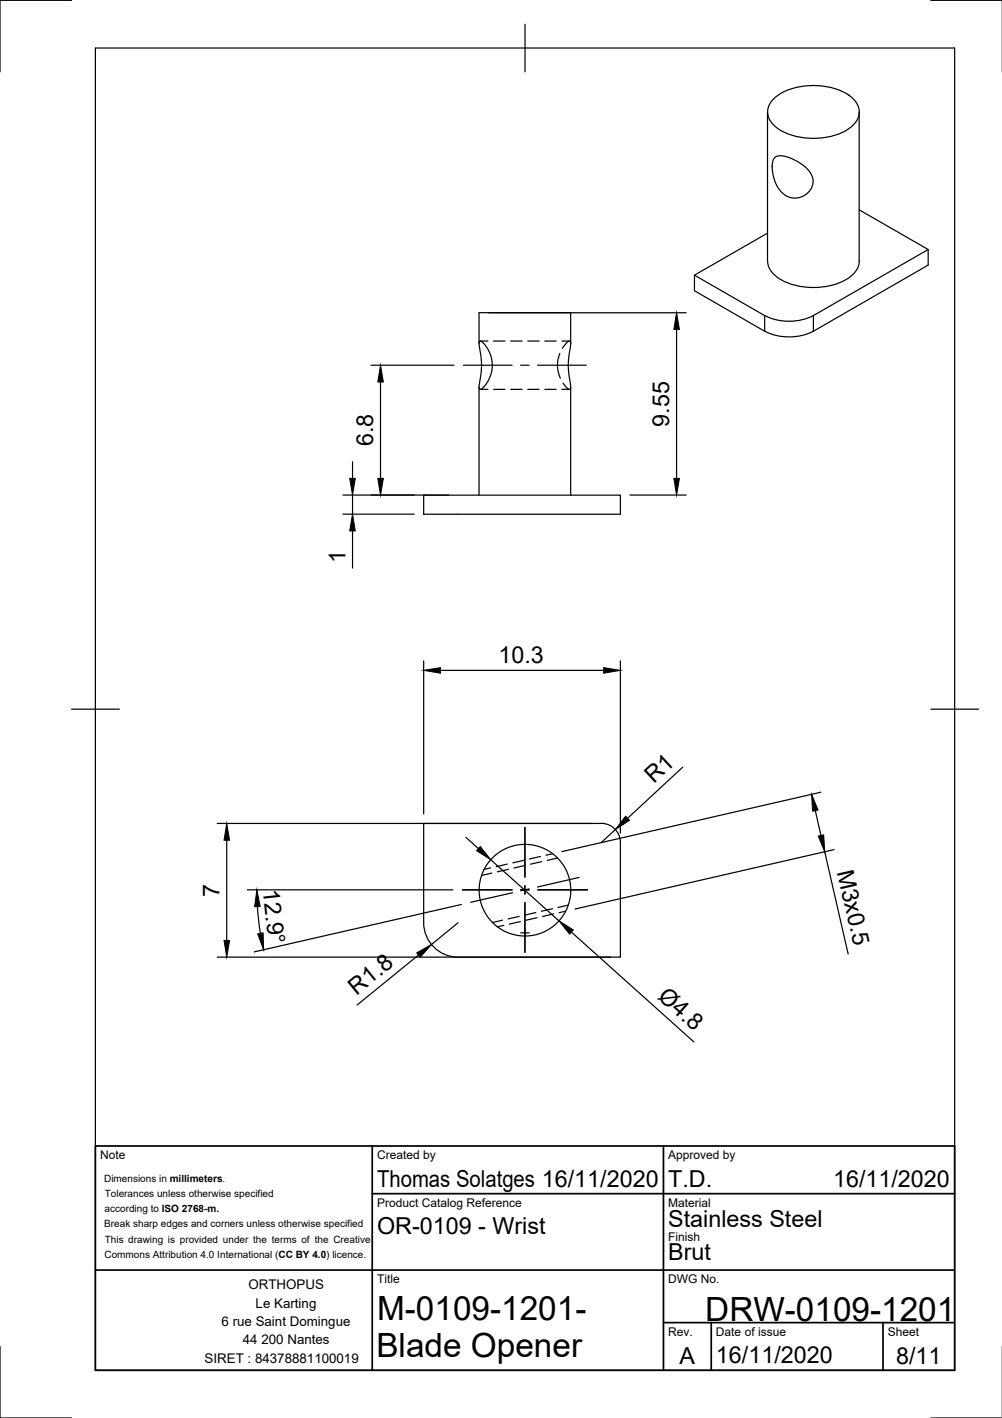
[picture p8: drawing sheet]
<svg xmlns="http://www.w3.org/2000/svg" width="210mm" height="297mm" viewBox="0 0 210 297" stroke-linecap="round" stroke-linejoin="round" font-family="sans-serif">
<!-- layer: Visible -->
<g fill="none" stroke="#000" stroke-width=".25">
<path d="M160.8 23.5v31.2M162.3 33l1-.4 2 .4 2.1 1 2 1.7 .8 1.3 .1 1.2-.4 1.4-.9 1-1.4 .7-1.6 .2-1.3-.5-1.2-1-1-1.7-.7-2.4v-1.6l.2-.8zM162.4 20.4a14.2 14.2 0 0 1 12.5-1.9 7.5 7.5 0 0 1 4.8 3.6 3.7 3.7 0 0 1-1.3 4.4 14.2 14.2 0 0 1-12.4 1.9 7.5 7.5 0 0 1-4.9-3.6 3.7 3.7 0 0 1 1.3-4.4zM180 23.5v31.2M160.8 48.8l-15.3 8.8M160.8 54.7a5.1 5.1 0 0 0 3.3 4.2 15 15 0 0 0 13.5-.6 4.7 4.7 0 0 0 2.4-3.6M180 43.9l14.4 8.4-24 13.8a11.3 11.3 0 0 1-10.2 0l-14.7-8.5v3.3l14.7 8.5M194.4 52.3v3.2l-24 13.9M100.4 71.9v-6.4h19.1v6.7l-.5 3.9 .1 2.2 .4 2.5v22.9M100.4 71.5l.2-.1 .4 .3 1.1 1.3 .7 1.6 .3 1.5-.1 1.5-.5 1.6-.8 1.4-1 1-.2-.1-.1-.3 .5-4.4-.1-2-.4-2.7zM160.2 69.4a11.3 11.3 0 0 0 10.2 0M100.4 81.1v22.6"/>
<path d="M88.8 103.7h41.2v4h-41.2zM126 172.5a4 4 0 0 1 4 4v24h-34a7.2 7.2 0 0 1-7.2-7.2v-20.8h37.2"/>
<circle cx="110" cy="186.5" r="9.6"/>
</g>
<!-- layer: Hidden -->
<g fill="none" stroke="#000" stroke-width=".25">
<path d="M100.6 71.4h1.6M103.4 71.4h2.4M107 71.4h2.4M110.6 71.4h2.3M114.1 71.4h2.4M116.8 76.5l.1 1.3 .5 1.4M117.3 74l-.4 1.3-.1 1.1M117.7 71.4h1.6M119.5 71.9a.38 .38 0 0 0-.2-.5 .38 .38 0 0 0-.5 .3l-1 1.3M100.6 81.6h1.6M103.4 81.6h2.4M107 81.6h2.4"/>
<path d="M110.6 81.6h2.3M114.1 81.6h2.4M117.7 81.6h1.6M117.9 80.2l.9 1.1a.36 .36 0 0 0 .4 .3 .36 .36 0 0 0 .3-.4M116.8 179.7l-2.2 .5M103 182.9l-2.1 .5M105.3 192.8l-2.2 .5M106.5 182.1l-2.3 .5M108.8 192l-2.4 .5M110 181.3l-2.3 .5M112.2 191.2l-2.3 .5M113.5 180.5l-2.4 .5"/>
<path d="M115.7 190.4l-2.3 .5M119 189.6l-2.1 .5"/>
</g>
<!-- layer: Hidden Narrow -->
<path d="M113.2 179.4l-2.3 .5M115.7 178.8l-1.3 .3M102.8 181.8l-1.4 .3M105.5 193.9l-1.3 .2M106.3 181l-2.4 .6M109 193l-2.3 .6M109.7 180.2l-2.3 .5M112.5 192.2l-2.3 .6M116 191.4l-2.3 .6M118.5 190.9l-1.4 .3" fill="none" stroke="#000" stroke-width=".25"/>
<!-- layer: Visible Narrow -->
<path d="M160.2 66.1v3.3M170.4 66.1v3.3" fill="none" stroke="#000" stroke-width=".25"/>
<!-- layer: Border -->
<path d="M15 .1h-15v15M20 10.1h180v276.9h-180zM110 5.1v10M195 .1h15M15 148.6h10M195 148.6h10M0 282.1v14.9h15M195 297h15" fill="none" stroke="#000" stroke-width=".25"/>
<!-- layer: TitleBlock -->
<path d="M20 240.1h180v46.9h-180zM78 240.1v46.9M78 250h122M139 240.1v46.9M20 266.1h180M139 277.1h61M149 277.1v9.9M185 277.1v9.9" fill="none" stroke="#000" stroke-width=".36"/>
<!-- layer: Center Lines -->
<g fill="none" stroke="#000" stroke-width=".25">
<path d="M97.1 76.5h10.2M109.1 76.5h1.7M112.6 76.5h10.2M110 173.3v10.4M96.9 186.4h10.4M107.4 187l-8.8 2M109.1 186.4h1.7M109.1 195.4h1.7M110 185.5v1.8M110 189.1v10.4M110.8 186.2l-1.7 .4M112.6 186.4h10.5"/>
<path d="M121.3 183.8l-8.7 2"/>
</g>
<!-- layer: Dimensions -->
<g fill="none" stroke="#000" stroke-width=".25">
<path d="M77.7 76.5h17.4M102.4 65.5h41.3M141.7 69v31.2M73.9 96.7v3.5M79.7 80v20.2M71.8 103.7h22.2M71.8 107.7h15M73.9 103.7v4M73.9 111.2v7.8M132 103.7h11.7M88.8 138.4v32.1M130 138.4v36.1"/>
<path d="M92.3 140.4h34.1M45.5 172.5h78.5M47.5 176v21M97.6 175.4l2.6 2.3M128.9 173.8l-2.9 2.7M143 160.7l-11.5 10.7M170.8 169.8l1.2 5.2M172 166l-54.3 12.4M172.8 178.4l4.9 21.4M174.7 178l-54.2 12.4M51.8 186.4h43.1M53.9 189.9l.7 5.6"/>
<path d="M95.9 193.3l-5.5 4.6M96.6 189.5l-43.3 9.9M102.8 180.1l14.3 12.8M119.7 195.2l25.7 23.1M45.5 200.5h82.5M87.7 200.1l-12.9 10.4"/>
</g>
<g fill="#000" stroke="#000" stroke-width=".21">
<path d="M141.7 65.5l.6 3.5h-1.1zM79.7 76.5l.6 3.5h-1.2zM73.3 100.2h1.1l-.5 3.5zM73.9 107.7l.5 3.5h-1.1zM79.1 100.2h1.2l-.6 3.5zM141.2 100.2h1.1l-.6 3.5zM88.8 140.4l3.5-.5v1.1zM126.4 139.9l3.6 .5-3.6 .6zM47.5 172.5l.6 3.5h-1.2zM100.6 177.3l2.2 2.8-3-1.9zM131.1 171l.8 .8-3 2zM170 166.4l1.4 3.3-1.2 .2z"/>
<path d="M171.4 175.1l1.2-.2 .2 3.5zM46.9 197h1.2l-.6 3.5zM53.8 186.4l.7 3.5h-1.2zM54 195.6l1.1-.2 .1 3.6zM87.3 199.6l3.1-1.7-2.4 2.6zM117.1 192.9l3 1.9-.8 .9z"/>
</g>
<g font-size="7">
<text x="79" y="276.5">M-0109-1201-</text>
<text x="147.7" y="276.7">DRW-0109-1201</text>
<text x="78.8" y="284.3">Blade Opener</text>
</g>
<g font-size="4.9">
<text x="140.2" y="89.4" transform="rotate(-90 140.2 89.4)">9.55</text>
<text x="78.1" y="93.5" transform="rotate(-90 78.1 93.5)">6.8</text>
<text x="72.3" y="118" transform="rotate(-90 72.3 118)">1</text>
<text x="104.4" y="138.9">10.3</text>
<text x="137" y="164.3" transform="rotate(-43 137 164.3)">R1</text>
<text x="175.3" y="182.6" transform="rotate(77 175.3 182.6)">M3x0.5</text>
<text x="46" y="187.9" transform="rotate(-90 46 187.9)">7</text>
<text x="55.1" y="186.5" transform="rotate(84 55.1 186.5)">12.9°</text>
<text x="74.7" y="208.6" transform="rotate(-39 74.7 208.6)">R1.8</text>
<text x="137.6" y="209.1" transform="rotate(42 137.6 209.1)">Ø4.8</text>
<text x="79" y="248.5">Thomas Solatges 16/11/2020</text>
<text x="140" y="248.5">T.D.</text>
<text x="174.5" y="248.5">16/11/2020</text>
<text x="140" y="257.1">Stainless Steel</text>
<text x="79" y="258.6">OR-0109 - Wrist</text>
<text x="140" y="264">Brut</text>
<text x="142.3" y="285.7">A</text>
<text x="150" y="285.5">16/11/2020</text>
<text x="187.7" y="285.7">8/11</text>
</g>
<g font-size="2.8">
<text x="52" y="270.1">ORTHOPUS</text>
<text x="53.6" y="273.9">Le Karting</text>
<text x="46.4" y="277.8">6 rue Saint Domingue</text>
<text x="50.9" y="281.6">44 200 Nantes</text>
<text x="42.9" y="285.5">SIRET : 84378881100019</text>
</g>
<g font-size="2.5">
<text x="21" y="242.9">Note</text>
<text x="79" y="242.9">Created by</text>
<text x="140" y="242.9">Approved by</text>
<text x="79" y="252.8">Product Catalog Reference</text>
<text x="140" y="252.8">Material</text>
<text x="140" y="260.1">Finish</text>
<text x="79" y="268.8">Title</text>
<text x="140" y="268.8">DWG No.</text>
<text x="140" y="279.9">Rev.</text>
<text x="150" y="279.9">Date of issue</text>
<text x="186" y="279.9">Sheet</text>
</g>
<g font-size="2.1">
<text x="21.8" y="247.6">Dimensions in millimeters.</text>
<text x="21.9" y="250.7">Tolerances unless otherwise specified</text>
<text x="21.8" y="257.1">Break sharp edges and corners unless otherwise specified</text>
<text x="21.9" y="253.9">according to ISO 2768-m.</text>
<text x="21.9" y="263.5">Commons Attribution 4.0 International (CC BY 4.0) licence.</text>
<text x="21.9" y="260.3">This drawing is provided under the terms of the Creative</text>
</g>
</svg>
